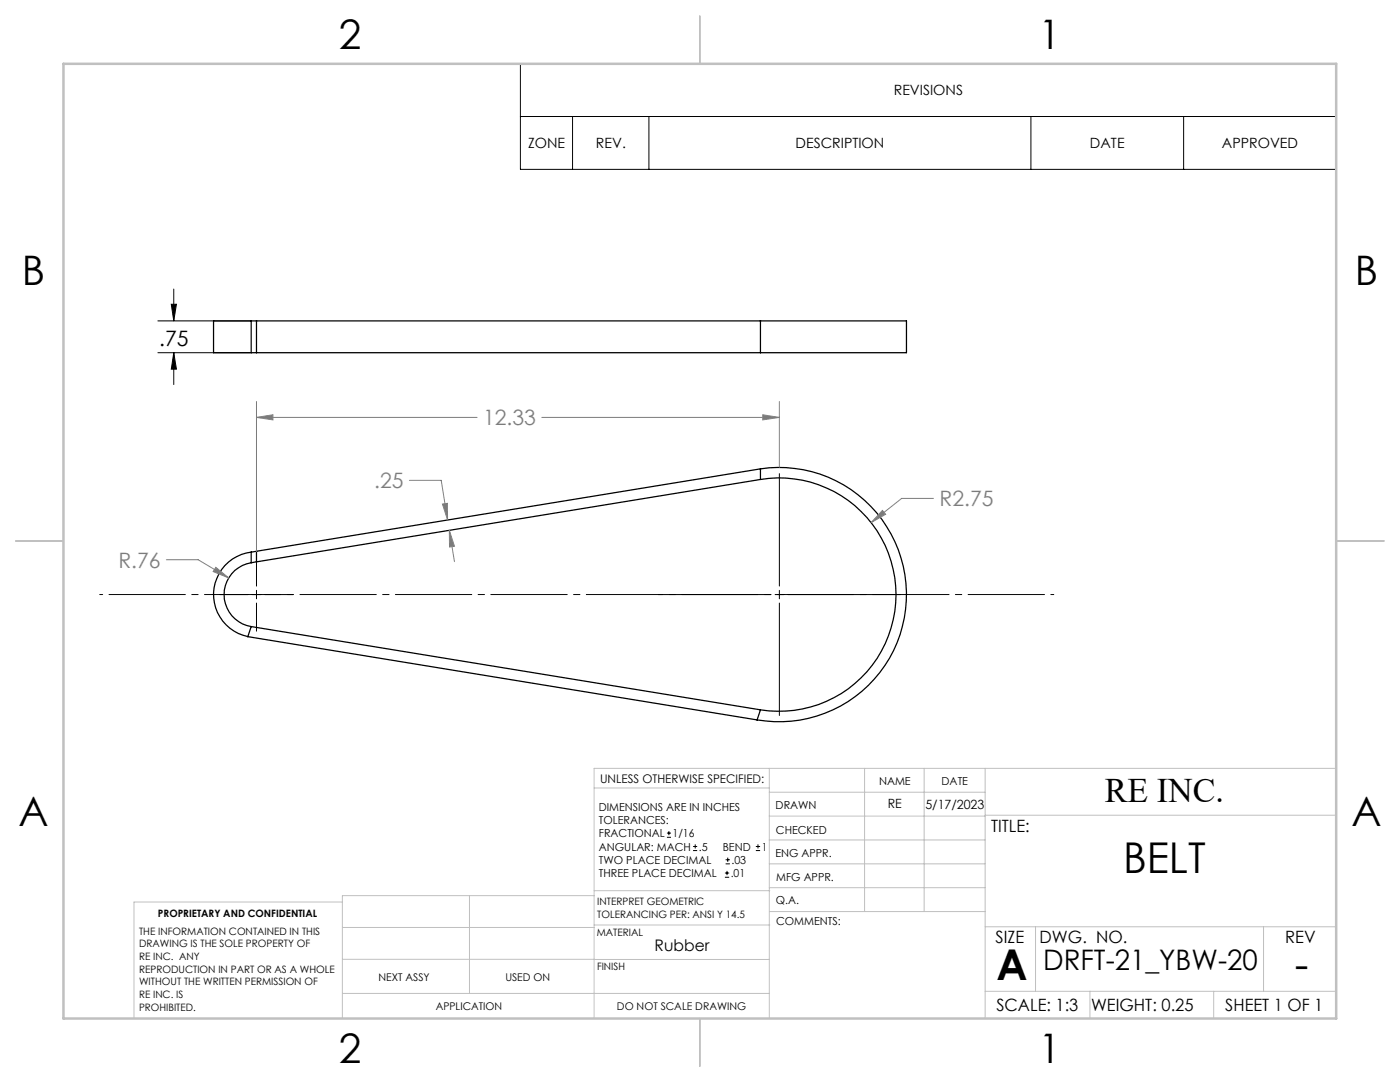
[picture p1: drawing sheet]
<svg xmlns="http://www.w3.org/2000/svg" width="279mm" height="216mm" viewBox="0 0 279 216" stroke-linecap="round" stroke-linejoin="round" font-family="sans-serif">
<g fill="none" stroke="#000" stroke-width=".25">
<path d="M50.1 64h-7.5v6.4h7.5M50.1 64v6.4M50.1 70.4h101.7M50.1 64h101.7M51.2 64v6.4M151.8 64h29.1v6.4h-29.1M151.8 64v6.4M151.8 93.6a25.4 25.4 0 0 1 29.1 25.4 25.4 25.4 0 0 1-29.8 24.7M151.8 95.7a23.3 23.3 0 0 1 27 23 23.3 23.3 0 0 1-27 22.9M151.8 95.7l-100.6 16.4M151.8 93.6l-100.6 16.4M151.8 93.6v2.1"/>
<path d="M50.1 110.2a8.5 8.5 0 0 0-7.5 8.1 8.5 8.5 0 0 0 6.9 8.7M50.1 112.3a6.5 6.5 0 0 0-5.4 6.4 6.5 6.5 0 0 0 5.4 6.3M50.1 110.2v2.1M51.2 110v2.1M51.2 110l-1.1 .2M51.2 112.1l-1.1 .2M49.5 127l101.6 16.7M50.1 125l-.6 2M50.1 125l101.7 16.6M151.8 141.6l-.7 2.1"/>
</g>
<g fill="none" stroke="#000" stroke-width=".2">
<path d="M103.9 12.7h162.8v21.1h-162.8zM103.9 23.2h162.8M114.3 23.2v10.6M129.5 23.2v10.6M205.7 23.2v10.6M236.2 23.2v10.6M34.7 57.7v6.3M31.5 64h18.4M31.5 70.4h18.4M34.2 60.7h1l-.5 3.3zM34.7 70.4v6.3M34.7 70.4l.5 3.3h-1z"/>
<path d="M155.5 94.5v22.4M43.9 118.6h5.6M50.3 118.6h1.7M51.2 111.3v5.6M51.2 117.8v1.7M52.9 118.6h5.6M131.4 118.6h22.4M154.7 118.6h1.7M155.5 117.8v1.7M157.2 118.6h22.5M51.2 120.3v5.6M155.5 120.3v22.5"/>
<path d="M133.1 167.1h.8M133.1 166.2h.8M133.5 165.8v.9M138.3 169.7h.8M138.3 168.9h.8M138.7 168.5v.8M144.7 175h.8M144.7 174.2h.8M144.8 172.4h.9M144.8 171.6h.9M145.1 173.8v.8M145.2 171.1v.9"/>
<path d="M150.8 169.7h.9M150.8 168.9h.9M151.3 168.5v.8"/>
</g>
<g fill="none" stroke="#808080" stroke-width=".2">
<path d="M51.2 83.3l3.3-.5v1zM51.2 80.1v30M51.2 83.3h44M81.7 95.8h6.4l1.2 8M108.1 83.3h47.4M152.2 82.8l3.3 .5-3.3 .5zM155.5 80.1v13.1M186.3 99.4h-6.3l-6.2 4.9M33.2 111.7h6.3l6.1 3.6M43.1 113.2l2.5 2.1-3.1-1.2zM88.3 100.6l1-.2v3.4zM89.7 105.8l1 3.2-1 .1z"/>
<path d="M89.7 105.8l1 6.3M176.1 101.8l.6 .8-2.9 1.7z"/>
</g>
<path d="M19.9 118.6h190.4" fill="none" stroke="#000" stroke-width=".2" stroke-dasharray="15.2 1.3 1.3 1.3" stroke-dashoffset="-1.9"/>
<g fill="none" stroke="#c0c0c0" stroke-width=".2">
<path d="M118.6 157.2h34.9M153.5 153.3v49.9M153.5 158.1h43.1M172.5 153.3v28.6M184.4 153.3v28.6M196.6 153.3v49.9M266.7 153.3h-148.1v49.9M68.3 180h-41.6v23.2M93.7 178.7v19.5M118.6 178.7h-50.3v24.5M118.6 177.7h35M153.5 167.6h43.1"/>
<path d="M153.5 162.8h43.1M153.5 172.4h43.1M153.5 177.1h43.1M196.6 162.7h70.1M68.3 198.2h85.2M68.3 191.4l85.2 .1M68.3 185.1h50.3M118.6 184.6h35M153.6 181.9h43M196.6 197.8h70.1M196.6 184.9h70.1M206.7 184.9v12.9"/>
<path d="M217.5 197.8v5.4M242.2 197.8v5.4M252.2 184.9v12.9"/>
</g>
<path d="M139.7 3.2v9.5M3.1 107.9h9.6M266.7 107.9h9.5M139.7 203.2v9.6" fill="none" stroke="#c0c0c0" stroke-width=".25"/>
<path d="M12.7 12.7h254v190.5h-254z" fill="none" stroke="#c0c0c0" stroke-width=".5"/>
<path d="M34.2 60.7h1l-.5 3.3zM34.7 70.4l.5 3.3h-1z" fill="#000"/>
<path d="M88.3 100.6l1-.2v3.4zM89.7 105.8l1 3.2-1 .1zM176.1 101.8l-2.3 2.5 2.9-1.7zM43.1 113.2l-.6 .9 3.1 1.2zM51.2 83.3l3.3-.5v1zM152.2 82.8l3.3 .5-3.3 .5z" fill="#808080"/>
<g font-size="8.5">
<text x="224.1" y="174.2">BELT</text>
<text x="198.9" y="195.5">A</text>
<text x="258.4" y="195.4">-</text>
</g>
<g font-size="8.1">
<text x="67.6" y="9.7">2</text>
<text x="207.3" y="9.7">1</text>
<text x="4.4" y="57">B</text>
<text x="270.4" y="57">B</text>
<text x="3.7" y="164.9">A</text>
<text x="269.7" y="164.9">A</text>
<text x="67.6" y="212.2">2</text>
<text x="207.3" y="212.2">1</text>
</g>
<text font-size="6.9" x="220.5" y="160.1">RE INC.</text>
<text font-size="5.6" x="208.2" y="193.5">DRFT-21_YBW-20</text>
<text font-size="4.2" x="31.8" y="69.1">.75</text>
<g font-size="4.2" fill="#808080">
<text x="96.4" y="84.9">12.33</text>
<text x="74.7" y="97.4">.25</text>
<text x="187.5" y="101">R2.75</text>
<text x="23.6" y="113.3">R.76</text>
</g>
<g font-size="3.4">
<text x="197.8" y="166">TITLE:</text>
<text x="198.7" y="188.1">SIZE</text>
<text x="207.5" y="188.1">DWG. NO.</text>
<text x="256.5" y="188.2">REV</text>
<text x="198.8" y="201.7">SCALE: 1:3</text>
<text x="217.7" y="201.8">WEIGHT: 0.25</text>
<text x="244.5" y="201.7">SHEET 1 OF 1</text>
</g>
<text font-size="3.2" x="130.6" y="189.8">Rubber</text>
<g font-size="2.8">
<text x="178.4" y="19">REVISIONS</text>
<text x="105.4" y="29.6">ZONE</text>
<text x="118.9" y="29.6">REV.</text>
<text x="158.8" y="29.6">DESCRIPTION</text>
<text x="217.5" y="29.6">DATE</text>
<text x="243.9" y="29.6">APPROVED</text>
</g>
<g font-size="2.5">
<text x="177.2" y="161.3">RE</text>
<text x="184.7" y="161.4">5/17/2023</text>
</g>
<text font-size="2.4" x="119.8" y="156.2">UNLESS OTHERWISE SPECIFIED:</text>
<g font-size="2.2">
<text x="119.5" y="161.8">DIMENSIONS ARE IN INCHES</text>
<text x="154.8" y="161.4">DRAWN</text>
<text x="175.4" y="156.6">NAME</text>
<text x="187.9" y="156.7">DATE</text>
<text x="119.5" y="164.4">TOLERANCES:</text>
<text x="119.5" y="167.1">FRACTIONAL</text>
<text x="134.2" y="167.1">1/16</text>
<text x="154.9" y="166.3">CHECKED</text>
<text x="119.5" y="172.4">TWO PLACE DECIMAL</text>
<text x="119.5" y="169.7">ANGULAR: MACH</text>
<text x="139.5" y="169.7">.5</text>
<text x="144.2" y="169.7">BEND</text>
<text x="146" y="172.4">.03</text>
<text x="152" y="169.7">1</text>
<text x="154.8" y="171">ENG APPR.</text>
<text x="119.5" y="175">THREE PLACE DECIMAL</text>
<text x="145.8" y="175">.01</text>
<text x="154.9" y="175.7">MFG APPR.</text>
<text x="154.9" y="180.4">Q.A.</text>
<text x="154.9" y="184.6">COMMENTS:</text>
</g>
<g font-size="2.1">
<text x="75.5" y="195.7">NEXT ASSY</text>
<text x="100.9" y="195.7">USED ON</text>
<text x="86.9" y="201.5">APPLICATION</text>
<text x="123.1" y="201.6">DO NOT SCALE DRAWING</text>
</g>
<g font-size="2">
<text x="31.5" y="182.9">PROPRIETARY AND CONFIDENTIAL</text>
<text x="119.2" y="180.6">INTERPRET GEOMETRIC</text>
<text x="119.2" y="183.1">TOLERANCING PER: ANSI Y 14.5</text>
<text x="27.8" y="186.5">THE INFORMATION CONTAINED IN THIS</text>
<text x="27.8" y="189">DRAWING IS THE SOLE PROPERTY OF</text>
<text x="27.8" y="191.6">RE INC. ANY</text>
<text x="119.1" y="186.7">MATERIAL</text>
<text x="27.8" y="194.1">REPRODUCTION IN PART OR AS A WHOLE</text>
<text x="27.8" y="196.6">WITHOUT THE WRITTEN PERMISSION OF</text>
<text x="119.1" y="193.5">FINISH</text>
<text x="27.8" y="199.1">RE INC. IS</text>
<text x="27.8" y="201.7">PROHIBITED.</text>
</g>
</svg>
